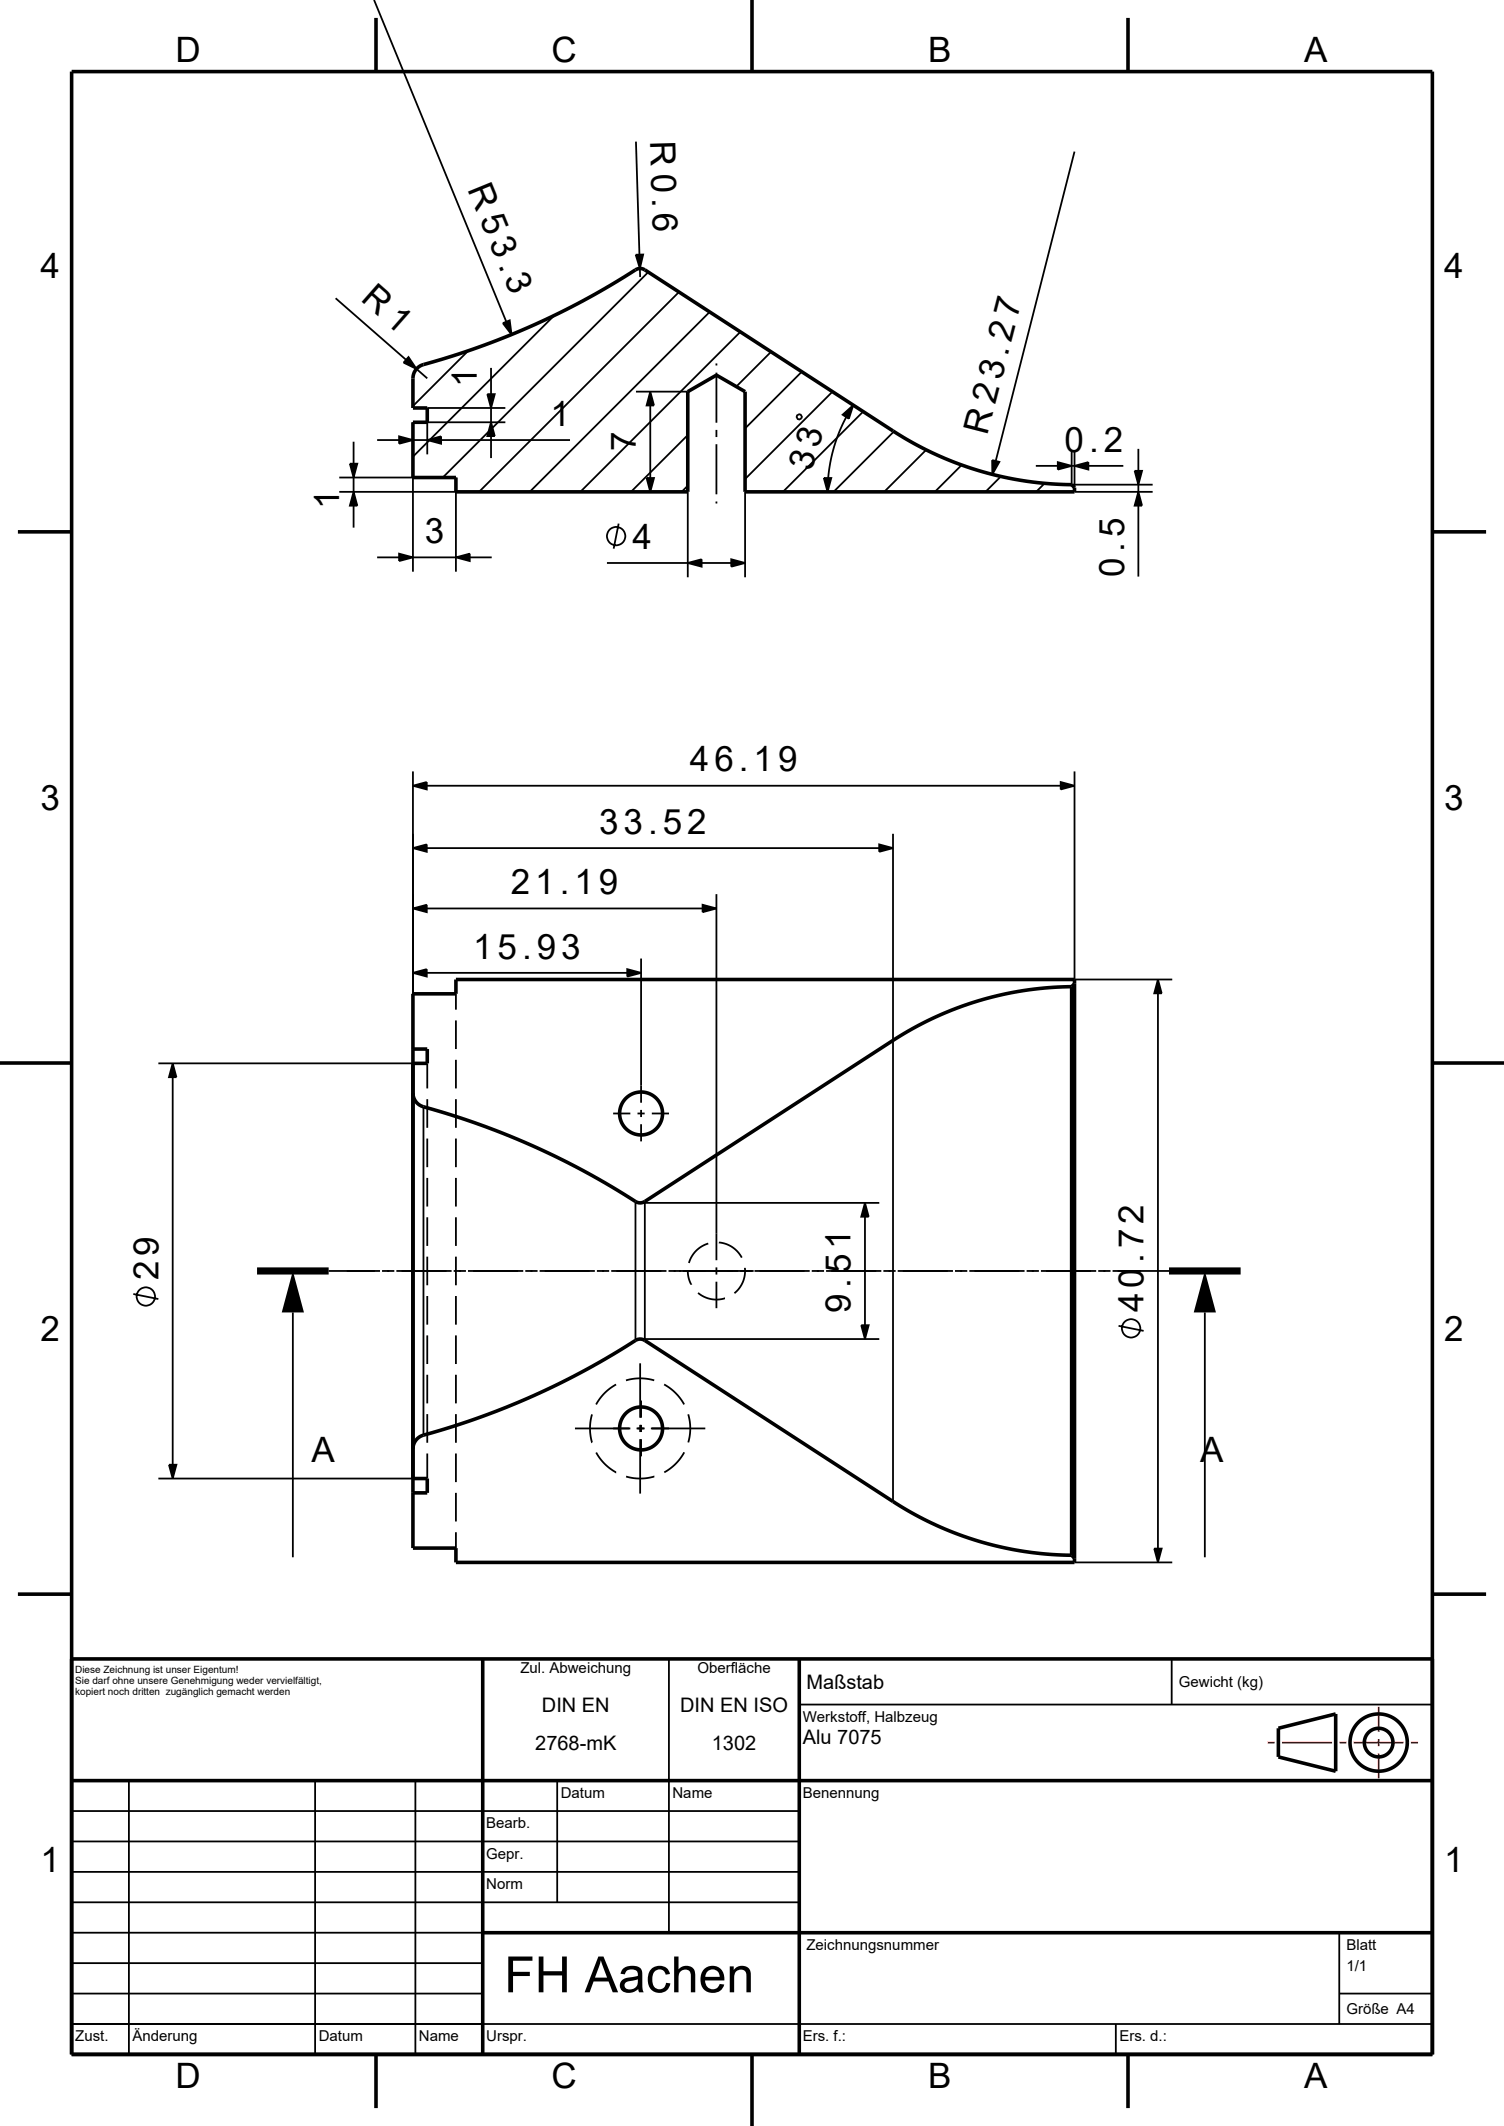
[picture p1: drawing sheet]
<svg xmlns="http://www.w3.org/2000/svg" width="210mm" height="297mm" viewBox="0 0 210 297" stroke-linecap="round" stroke-linejoin="round" font-family="sans-serif">
<g fill="none" stroke="#000" stroke-width=".25">
<path d="M52.2 0l18.5 44.9M88.8 19.8l.5 15.8M88.8 35.6h1l-.5 1.9zM89.3 37.5l.1 1.2M90.5 38l-28.7 28.7M150 21.2l-11 43.2M46.9 41.7l9.8 8.6M57 49.9l1.2 1.6-1.8-.8zM57.7 59v4.5M58.2 51.5l1.5 1.4M59.7 57h10.9M65.4 49l-7.7 7.7"/>
<path d="M68 55.1h1.1l-.5 1.9zM68.6 59l.5 1.9h-1.1zM68.6 51.4v3.7M68.6 57v2M70.2 45.1l1-.4 .2 2zM70.6 59h-10.9v4.5M77.4 44.1l-19.7 19.7M88.8 54.7h7.2M90.8 54.7l.5 1.9h-1zM90.8 56.6v10.2M94.8 40.8l-27.9 27.9M99.1 43.6l-25.1 25.1"/>
<path d="M100 50.8v.3M100 52.1v7M103.4 46.4l-22.4 22.3M107.7 49.1l-4.9 4.9M111.3 58l.3-.1h.2l.2 .3-.1 .2-.3 .2-.2-.1-.2-.2zM112 51.9l-8 8M116.2 54.7l-12.2 12.2M117.7 57.9l1.4-1.3-.6 1.9zM118.2 58.3l-1 2-.7 2.1-.6 2.2-.3 2.2M120.5 57.5l-11.2 11.2M47.4 66.7h16.3v13.2M47.4 68.7h16.3"/>
<path d="M48.9 64.8h1l-.5 1.9zM49.4 68.7l.5 1.9h-1zM49.4 61.7v3.1M49.4 66.7v2M49.4 70.6v3.1M52.7 77.9h3M52.7 61.5h3M55.7 77.3l2 .6-2 .5zM55.7 61l2 .5-2 .5zM57.7 66.7v13.2M57.7 77.9h6M57.7 61.5h2"/>
<path d="M59.7 61.5l1.9-.5v1zM61.6 61.5h18M63.7 77.9l1.9-.6v1.1zM65.6 77.9h3.1M68.6 60.9v3.1M84.7 78.6h11.3M86.4 73.1l-.7 3.5M88.8 68.7h7.2v11.9M90.3 66.8h1l-.5 1.9zM96 78.6l2-.5v1.1zM96 67.8l-.8 .9M96 60.8l-7.9 7.9"/>
<path d="M98 78.6h4.1M100 60.1v1M100 62.1v7M100 70.1v.2M102.1 78.1l1.9 .5-1.9 .6zM104 68.7v11.9M115 66.8h1.1l-.5 1.9zM124.8 60.3l-8.4 8.4M129.3 62.8l-5.8 5.9M134.3 65l-3.8 3.7M138.5 64.3l1 .2-.9 1.8zM139.8 66.6l-2.2 2.1"/>
<path d="M144.6 65.1h3.1M145.9 67.5l-1.2 1.2M147.7 64.6l1.9 .5-1.9 .5zM149.6 63.1v4.6h11.3M149.6 65.1h.4M150 65.1l2-.5v1zM150 63.1v5M150 68.7h10.9M152 65.1h4.8M158.4 65.8h1.1l-.6 1.9zM158.9 68.7l.6 1.9h-1.1zM158.9 62.7v3.1"/>
<path d="M158.9 67.7v1M158.9 70.6v9.9M57.7 118.5l1.9-.5v1zM57.7 109.8l1.9-.6v1.1zM57.7 107.8v38.8M59.6 118.5h63.2M59.6 109.8h88.5M122.8 118l1.9 .5-1.9 .5zM124.7 116.5v93.3M148.1 109.2l1.9 .6-1.9 .5zM150 107.8v29h13.7M57.7 126.9l1.9-.5v1z"/>
<path d="M57.7 135.9l1.9-.5v1zM59.6 126.9h38.5M59.6 135.9h28M63.7 138.8v2.3M87.6 135.4l1.9 .5-1.9 .5zM89.5 133.9v20.2M98.1 126.4l1.9 .5-1.9 .5zM100 124.9v51.2M161.7 136.8l.5 2h-1zM161.7 138.8v77.5M22.1 148.6h35.6M24.1 148.6l.5 1.9h-1z"/>
<path d="M24.1 150.5v54.1M59.1 154.6v45.9M59.7 148.6v3.5M59.7 153.6v4M59.7 159.1v4M63.7 142.6v4M63.7 148.1v4M63.7 153.6v4M63.7 159.1v4M85.6 155.6h2.4M89 155.6h1M89.5 155.1v1"/>
<path d="M89.5 157.1v2.4M91 155.6h2.4M45.9 177.6h7.2M53.3 177.6h1.8M55.3 177.6h7.8M59.7 164.6v4M59.7 170.1v4M59.7 175.6v4M63.3 177.6h1.8M63.7 164.6v4M63.7 170.1v4M63.7 175.6v4"/>
<path d="M65.3 177.6h7.8M73.3 177.6h1.8M75.3 177.6h7.8M83.3 177.6h1.8M85.3 177.6h7.8M88.7 167.9v19.4M89.4 168h33.4M90 167.8v19.5M93.3 177.6h11.9M96 177.5v.1a4 4 0 0 0 .5 1.9M98.9 173.7a4 4 0 0 0-2.7 2.7M100 177.1v1"/>
<path d="M100 179.1v3.7M100.4 173.6a4 4 0 0 1 3.2 2.1M104 177.1a4 4 0 0 1-1.5 3.6M105.3 177.6h7.8M113.3 177.6h1.8M115.3 177.6h7.8M120.8 168l.5 2h-1zM120.8 170v15.1M123.3 177.6h1.8M125.3 177.6h7.8M133.3 177.6h1.8M135.3 177.6h7.8"/>
<path d="M143.3 177.6h1.8M145.3 177.6h7.8M153.3 177.6h1.8M155.3 177.6h7.9M18.6 180.8l3.5 .7M40.9 183.3v34.3M59.7 181.1v4M59.7 186.6v4M59.7 192.1v4M59.7 197.6v4M63.7 181.1v4M63.7 186.6v4"/>
<path d="M63.7 192.1v4M63.7 197.6v4M80.3 199.6h7.7M82.7 197.6a6.9 6.9 0 0 0 0 3.9M86 193.4a7 7 0 0 0-2.8 2.8M88.9 199.6h1.1M89.4 187.1h33.4M89.4 190.5v7.6M89.4 199.1v1M89.5 195.7v2.4M89.5 199.1v1M90.9 199.6h7.6"/>
<path d="M91.3 192.8a7 7 0 0 0-3.9 0M92.7 193.4a7 7 0 0 1 2.8 2.8M96.1 197.6a7 7 0 0 1 0 3.9M97.5 180.6a4 4 0 0 0 3.7 .8M120.3 185.1h1l-.5 2zM156.2 185.2l3.5 .7M168.2 183.3v34.3M22.1 206.6h35.6M23.6 204.6h1l-.5 2zM59.7 203.1v3.5M63.7 203.1v4M63.7 208.6v4"/>
<path d="M63.7 214.1v2.2M83.2 202.9a6.9 6.9 0 0 0 2.8 2.8M89.4 201.1v7.6M89.5 201.1v2.4M91.4 206.3a7 7 0 0 1-4 0M95.5 202.9a7 7 0 0 1-2.7 2.8M150 218.3h13.7M161.2 216.3h1l-.5 2zM93.4 231.8v38.2M111.6 238.1h88.4M163.6 231.8v6.3M10 257.2h101.6"/>
<path d="M10 253h101.6M18 248.8v38.2M44 248.8v38.2M58 248.8v38.2M77.8 248.8v17M10 278.5h57.4M10 274.2h57.4M10 270h57.4M10 265.8h101.6M10 261.5h101.6M187 278.5h13M187 270v12.8"/>
<path d="M10 282.8h190M155.8 282.8v4.2"/>
<circle cx="86" cy="74.9" r="1.28"/>
<circle cx="20.4" cy="181.1" r="1.28"/>
<circle cx="157.9" cy="185.6" r="1.28"/>
</g>
<g fill="none" stroke="#000" stroke-width=".5">
<path d="M10 10h190v277h-190zM52.5 2.5v7.5M105 0v10M157.5 2.5v7.5M58.3 51.4a7.3 7.3 0 0 1 2.5-.9l6.9-2.3 6.9-2.8 6.8-3.4 6.7-3.9a1.75 1.75 0 0 1 1.9-.4l34.9 22.6 3.9 2.3 4.6 2 2.3 .9 2.9 .8 4.9 1 3 .3 2.5 .1a.97 .97 0 0 1 1 .4v.6h-46v-14l-4-2.3-4 2.3v14h-32.3v-2h-6v-7.7h2v-2h-2v-4.3l.1-.7zM2.5 74.3h7.5M200 74.3h7.5M57.7 138.8h6v-2h86.3v81.5h-86.3v-2h-6zM149.6 137.8l-2.5 .1-2.7 .3-2.7 .4-2.5 .5-2.6 .7-2.4 .8-2.3 .9-2.7 1.3-4.2 2.3-35 22.7a1.39 1.39 0 0 1-1.7-.2l-3.8-2.4-3.1-1.7-6.9-3.4-6.8-2.7-4.2-1.5-3.8-1.1a2.15 2.15 0 0 1-2-2.1M149.6 137.8v79.5M150 137.4l-.4 .4M0 148.5h10"/>
<path d="M57.7 146.6h2v2h-2M200 148.5h10M57.7 202.4a2.11 2.11 0 0 1 1.9-2l3.6-1.1 4-1.4 3.5-1.3 3.7-1.6 3.6-1.7 3.6-1.8 6.5-3.8a1.73 1.73 0 0 1 1.9-.4l35.1 22.7 3.9 2.3 2.3 1 2.8 1.1 2.6 .9 2.4 .7 2.7 .5 2.4 .4 2.8 .3 2.6 .1M57.7 206.6h2v2h-2M149.6 217.3l.4 .4M2.5 222.7h7.5M10 231.8h190M67.4 231.8v55.2M111.6 231.8v55.2M200 222.7h7.5M10 248.8h190M178.5 241.4l8-2v8l-8-2z"/>
<path d="M67.4 270h132.6M52.5 287v7.5M105 287v10M157.5 287v7.5"/>
<circle cx="89.5" cy="155.6" r="3"/>
<circle cx="89.5" cy="199.6" r="3"/>
<circle cx="192.5" cy="243.4" r="2"/>
<circle cx="192.5" cy="243.4" r="4"/>
</g>
<path d="M192.5 238.4v3.5M177 243.4h1M179 243.4h7M187 243.4h1M189 243.4h7M192.5 242.9v1M192.5 244.9v3.5M197 243.4h1" fill="none" stroke="#f00" stroke-width=".25"/>
<path d="M35.9 177.6h10M163.2 177.6h10" fill="none" stroke="#000" stroke-width="1" stroke-linecap="butt"/>
<g fill="#000">
<path d="M88.8 35.6h1l-.5 1.9z" fill-rule="evenodd"/>
<path d="M57 49.9l1.2 1.6-1.8-.8z" fill-rule="evenodd"/>
<path d="M68 55.1h1.1l-.5 1.9z" fill-rule="evenodd"/>
<path d="M70.2 45.1l1-.4 .2 2z" fill-rule="evenodd"/>
<path d="M90.8 54.7l.5 1.9h-1z" fill-rule="evenodd"/>
<path d="M117.7 57.9l1.4-1.3-.6 1.9z" fill-rule="evenodd"/>
<path d="M48.9 64.8h1l-.5 1.9z" fill-rule="evenodd"/>
<path d="M49.4 68.7l.5 1.9h-1z" fill-rule="evenodd"/>
<path d="M55.7 77.3l2 .6-2 .5z" fill-rule="evenodd"/>
<path d="M55.7 61l2 .5-2 .5z" fill-rule="evenodd"/>
<path d="M59.7 61.5l1.9-.5v1z" fill-rule="evenodd"/>
<path d="M63.7 77.9l1.9-.6v1.1z" fill-rule="evenodd"/>
<path d="M68.6 59l.5 1.9h-1.1z" fill-rule="evenodd"/>
<path d="M90.3 66.8h1l-.5 1.9z" fill-rule="evenodd"/>
<path d="M96 78.6l2-.5v1.1z" fill-rule="evenodd"/>
<path d="M102.1 78.1l1.9 .5-1.9 .6z" fill-rule="evenodd"/>
<path d="M115 66.8h1.1l-.5 1.9z" fill-rule="evenodd"/>
<path d="M138.5 64.3l1 .2-.9 1.8z" fill-rule="evenodd"/>
<path d="M147.7 64.6l1.9 .5-1.9 .5z" fill-rule="evenodd"/>
<path d="M150 65.1l2-.5v1z" fill-rule="evenodd"/>
<path d="M158.4 65.8h1.1l-.6 1.9z" fill-rule="evenodd"/>
<path d="M158.9 68.7l.6 1.9h-1.1z" fill-rule="evenodd"/>
<path d="M57.7 118.5l1.9-.5v1z" fill-rule="evenodd"/>
<path d="M57.7 109.8l1.9-.6v1.1z" fill-rule="evenodd"/>
<path d="M122.8 118l1.9 .5-1.9 .5z" fill-rule="evenodd"/>
<path d="M148.1 109.2l1.9 .6-1.9 .5z" fill-rule="evenodd"/>
<path d="M57.7 126.9l1.9-.5v1z" fill-rule="evenodd"/>
<path d="M57.7 135.9l1.9-.5v1z" fill-rule="evenodd"/>
<path d="M87.6 135.4l1.9 .5-1.9 .5z" fill-rule="evenodd"/>
<path d="M98.1 126.4l1.9 .5-1.9 .5z" fill-rule="evenodd"/>
<path d="M161.7 136.8l.5 2h-1z" fill-rule="evenodd"/>
<path d="M24.1 148.6l.5 1.9h-1z" fill-rule="evenodd"/>
<path d="M120.8 168l.5 2h-1z" fill-rule="evenodd"/>
<path d="M40.9 177.6l1.5 5.7h-3.1z" fill-rule="evenodd"/>
<path d="M120.3 185.1h1l-.5 2z" fill-rule="evenodd"/>
<path d="M168.2 177.6l1.6 5.7h-3.1z" fill-rule="evenodd"/>
<path d="M23.6 204.6h1l-.5 2z" fill-rule="evenodd"/>
<path d="M161.2 216.3h1l-.5 2z" fill-rule="evenodd"/>
</g>
<text font-size="7" x="70.4" y="278.3">FH Aachen</text>
<g font-size="4.9">
<text x="24.5" y="8.7">D</text>
<text x="77" y="8.7">C</text>
<text x="129.6" y="8.7">B</text>
<text x="182.1" y="8.7">A</text>
<text x="90.8" y="19.7" transform="rotate(88 90.8 19.7)">R 0.6</text>
<text x="65.2" y="26.4" transform="rotate(68 65.2 26.4)">R 53.3</text>
<text x="5.6" y="38.9">4</text>
<text x="50.2" y="42" transform="rotate(41 50.2 42)">R 1</text>
<text x="201.6" y="38.9">4</text>
<text x="66.6" y="54.1" transform="rotate(-90 66.6 54.1)">1</text>
<text x="76.9" y="59.5">1</text>
<text x="88.8" y="63.1" transform="rotate(-90 88.8 63.1)">7</text>
<text x="113.3" y="66" transform="rotate(-74 113.3 66)">33</text>
<text x="137.9" y="60.9" transform="rotate(-76 137.9 60.9)">R 23.27</text>
<text x="148.7" y="63.1">0.2</text>
<text x="47.4" y="71.1" transform="rotate(-90 47.4 71.1)">1</text>
<text x="59.3" y="75.9">3</text>
<text x="88.3" y="76.6">4</text>
<text x="156.9" y="80.5" transform="rotate(-90 156.9 80.5)">0.5</text>
<text x="96.3" y="107.8">46.19</text>
<text x="5.6" y="113.1">3</text>
<text x="201.6" y="113.1">3</text>
<text x="83.7" y="116.5">33.52</text>
<text x="71.3" y="124.9">21.19</text>
<text x="66.1" y="133.9">15.93</text>
<text x="22.1" y="178.8" transform="rotate(-90 22.1 178.8)">29</text>
<text x="118.8" y="183.4" transform="rotate(-90 118.8 183.4)">9.51</text>
<text x="159.7" y="183.3" transform="rotate(-90 159.7 183.3)">40.72</text>
<text x="5.6" y="187.3">2</text>
<text x="201.6" y="187.3">2</text>
<text x="43.5" y="204.2">A</text>
<text x="167.6" y="204.2">A</text>
<text x="5.6" y="261.5">1</text>
<text x="201.6" y="261.5">1</text>
<text x="24.5" y="291.7">D</text>
<text x="77" y="291.7">C</text>
<text x="129.6" y="291.7">B</text>
<text x="182.1" y="291.7">A</text>
</g>
<g font-size="2.8">
<text x="75.7" y="239.1">DIN EN</text>
<text x="95" y="239.1">DIN EN ISO</text>
<text x="112.6" y="235.9">Maßstab</text>
<text x="74.7" y="244.4">2768-mK</text>
<text x="99.4" y="244.4">1302</text>
<text x="112.1" y="243.7">Alu 7075</text>
</g>
<g font-size="2.1">
<text x="72.7" y="233.6">Zul. Abweichung</text>
<text x="97.4" y="233.6">Oberfläche</text>
<text x="164.6" y="235.7">Gewicht (kg)</text>
<text x="112.1" y="240.5">Werkstoff, Halbzeug</text>
<text x="78.3" y="251.1">Datum</text>
<text x="93.9" y="251.1">Name</text>
<text x="112.1" y="251.1">Benennung</text>
<text x="67.9" y="255.4">Bearb.</text>
<text x="67.9" y="259.6">Gepr.</text>
<text x="67.9" y="263.9">Norm</text>
<text x="112.6" y="272.4">Zeichnungsnummer</text>
<text x="188" y="272.4">Blatt</text>
<text x="188" y="275.4">1/1</text>
<text x="188" y="281.4">Größe A4</text>
<text x="10.5" y="285.1">Zust.</text>
<text x="18.5" y="285.1">Änderung</text>
<text x="44.5" y="285.1">Datum</text>
<text x="58.5" y="285.1">Name</text>
<text x="67.9" y="285.1">Urspr.</text>
<text x="112.1" y="285.1">Ers. f.:</text>
<text x="156.3" y="285.1">Ers. d.:</text>
</g>
<g font-size="1.4">
<text x="10.5" y="233.7">Diese Zeichnung ist unser Eigentum!</text>
<text x="10.5" y="235.2">Sie darf ohne unsere Genehmigung weder vervielfältigt,</text>
<text x="10.5" y="236.8">kopiert noch dritten zugänglich gemacht werden</text>
</g>
</svg>
